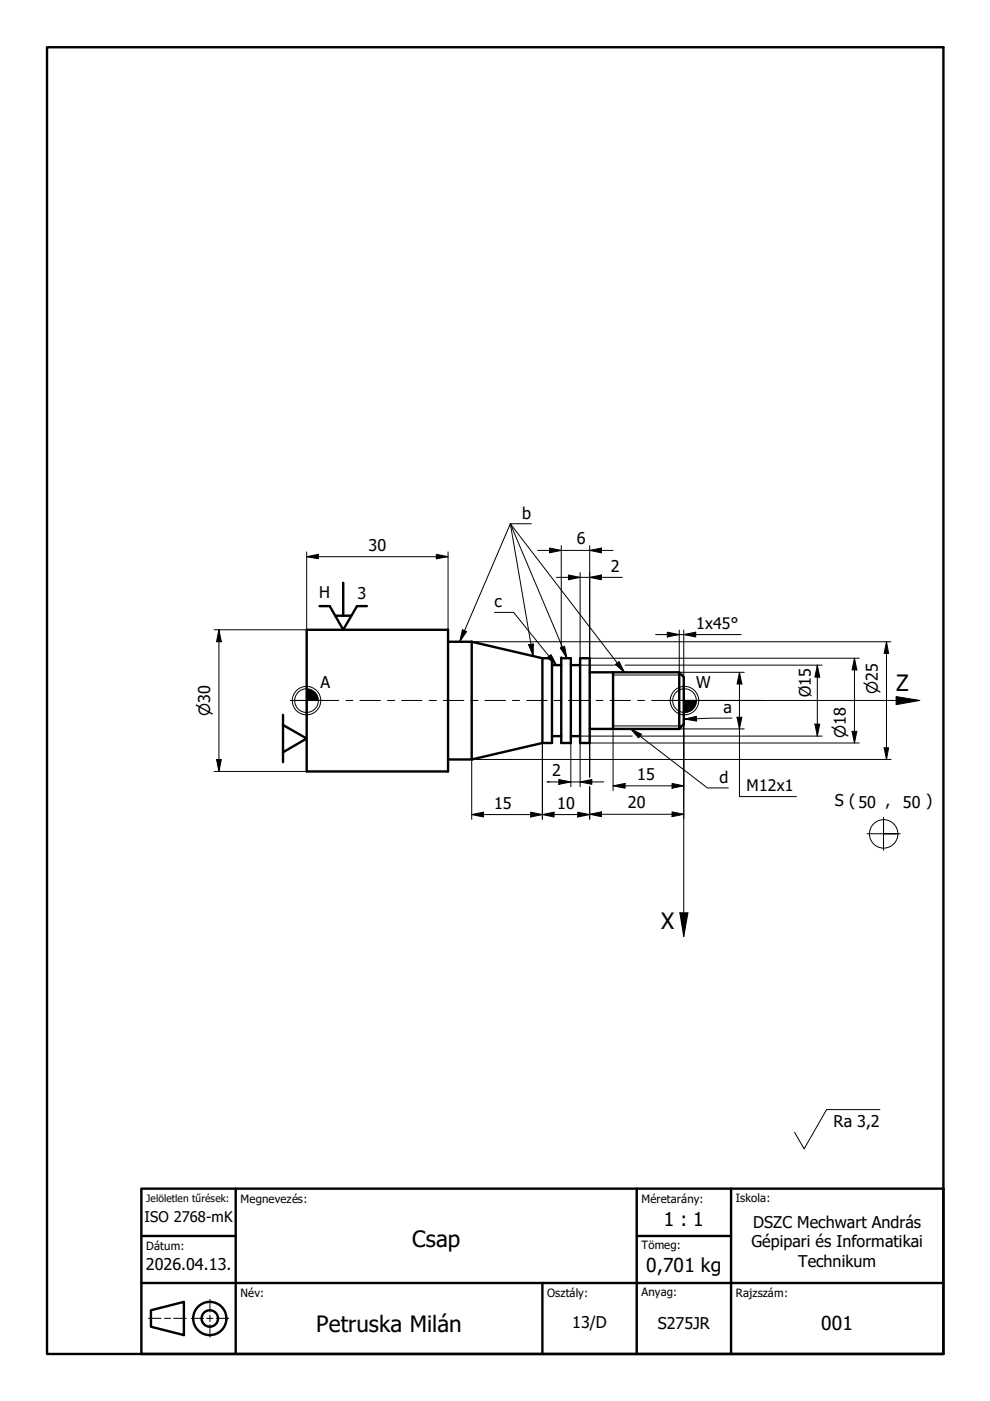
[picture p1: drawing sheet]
<svg xmlns="http://www.w3.org/2000/svg" width="210mm" height="297mm" viewBox="0 0 210 297" stroke-linecap="round" stroke-linejoin="round" font-family="sans-serif">
<path d="M130 153.9h14.6M130 143.1h14.6" fill="none" stroke="#000" stroke-width=".21"/>
<!-- layer: Visible (ISO) -->
<g fill="none" stroke="#000" stroke-width=".51">
<path d="M65 133.5h30v30.1h-30zM95 136.1h5M100 136.1v24.9M100 136.1l15 3.5M115 139.6h2v17.9h-2M115 139.6v17.9M119 139.6h2v17.9h-2zM123 139.6h2v17.9h-2zM115 157.5l-15 3.5M117 156.1h2M117 141h2M121 156.1h2"/>
<path d="M121 141h2M125 154.5h19M125 142.5h19M130 142.5v12M144 142.5l1 1.1v9.9l-1 1zM95 161h5"/>
</g>
<!-- layer: Hatch (ISO) -->
<g fill="#000">
<path d="M190 147.7l5 .8-5 .9zM144.1 193.5h1.8l-.9 5.1z"/>
<path d="M65 146h.2a2.52 2.52 0 0 1 2.3 2.5h-2.5z" fill-rule="evenodd"/>
<path d="M145.1 148.5h2.5a2.69 2.69 0 0 1-1.2 2.2l-1.3 .4z" fill-rule="evenodd"/>
</g>
<!-- layer: Title (ISO) -->
<path d="M31.5 279.5h2.7M34.9 279.5h1.3M36.8 279.5h2.7M40.5 279.5h2.7M43.8 279.5h1.3M44.5 275.5v2.7M44.5 278.9v1.3M45.8 279.5h2.7M44.5 280.8v2.7" fill="none" stroke="#000" stroke-width=".21"/>
<g fill="none" stroke="#000" stroke-width=".51">
<path d="M30 252h170v35.1h-170zM50 252v35.1M135 252v35.1M155 252v35.1M30 262.1h20M30 272h170M32 277.8l7-1.8v7.1l-7-1.8zM115 272v15.1M135 262.1h20"/>
<circle cx="44.5" cy="279.5" r="3.5"/>
<circle cx="44.5" cy="279.5" r="1.75"/>
</g>
<!-- layer: Border (ISO) -->
<path d="M10 10h190v277.1h-190z" fill="none" stroke="#000" stroke-width=".51"/>
<!-- layer: Dimension (ISO) -->
<g fill="none" stroke="#000" stroke-width=".21">
<path d="M65 118l2.5-.5v1zM65 117v16.5h-19.6M65 118h30M92.5 117.5l2.5 .5-2.5 .5zM95 117v16.5M114 116.7h16M116.5 116.2l2.5 .5-2.5 .5zM119 115.7v21.8M125 116.7l2.5-.5v1zM125 115.7v23.9h57.2M46.4 133.5l.5 2.6h-1zM46.4 133.5v30.1"/>
<path d="M100 136.1h88.9M118 122.4h14M119 139.2v.4M120.5 121.9l2.5 .5-2.5 .5zM123 121.4v18.2M125 122.4l2.5-.5v1zM139 134.5h18.2M141.5 134l2.5 .5-2.5 .6zM144 133.6v8.9h13.8M145 134.5l2.5-.5v1.1zM145 133.6v10M181.2 139.6l.5 2.4h-1z"/>
<path d="M181.2 139.6v17.9M188 136.1l.4 2.4h-.9zM188 136.1v24.9M115 157.5v16.2M121 157.5v9.3M123 157.5v9.3M123 156.1h11M123 141h7.4M130 154.5v13.1M132.5 141h41.8M135.6 156.1h38.7M144 154.5h13.8"/>
<path d="M145 153.5v20.1M156.3 152.1h1l-.5 2.4zM156.8 142.5l.5 2.5h-1zM156.8 142.5v26.4h12M172.8 153.5h1l-.5 2.6zM173.3 141l.5 2.6h-1zM173.3 141v15.1M180.7 155.1h1l-.5 2.4zM182.2 157.5h-57.2v7.3M187.5 158.5h.9l-.4 2.5zM45.4 163.6h19.6M45.9 161h1l-.5 2.6z"/>
<path d="M100 172.7l2.5-.5v1zM100 172.7h25M112.5 172.2l2.5 .5-2.5 .5zM115 172.7l2.5-.5v1zM116 165.8h12M118.5 165.3l2.5 .5-2.5 .5zM122.5 172.2l2.5 .5-2.5 .5zM123 165.8l2.5-.5v1zM125 172.6l2.5-.5v1.1zM125 166.8v6.9M125 172.6h20M130 166.6l2.5-.5v1z"/>
<path d="M130 166.6h15M142.5 172.1l2.5 .5-2.5 .6zM142.5 166.1l2.5 .5-2.5 .5zM188.9 161h-88.9v12.7"/>
</g>
<g fill="#000">
<path d="M65 118l2.5-.5v1zM92.5 117.5l2.5 .5-2.5 .5zM116.5 116.2l2.5 .5-2.5 .5zM125 116.7l2.5-.5v1zM46.4 133.5l.5 2.6h-1zM120.5 121.9l2.5 .5-2.5 .5zM125 122.4l2.5-.5v1zM141.5 134l2.5 .5-2.5 .6zM145 134.5l2.5-.5v1.1zM188 136.1l.4 2.4h-.9zM156.3 152.1h1l-.5 2.4zM156.8 142.5l.5 2.5h-1z"/>
<path d="M172.8 153.5h1l-.5 2.6zM173.3 141l.5 2.6h-1zM180.7 155.1h1l-.5 2.4zM181.2 139.6l.5 2.4h-1zM187.5 158.5h.9l-.4 2.5zM45.9 161h1l-.5 2.6zM100 172.7l2.5-.5v1zM112.5 172.2l2.5 .5-2.5 .5zM115 172.7l2.5-.5v1zM118.5 165.3l2.5 .5-2.5 .5zM122.5 172.2l2.5 .5-2.5 .5zM123 165.8l2.5-.5v1z"/>
<path d="M125 172.6l2.5-.5v1.1zM130 166.6l2.5-.5v1zM142.5 172.1l2.5 .5-2.5 .6zM142.5 166.1l2.5 .5-2.5 .5z"/>
</g>
<!-- layer: Centerline (ISO) -->
<g fill="none" stroke="#000" stroke-width=".21">
<path d="M62.5 148.5h9.3M73.3 148.5h1.5M76.3 148.5h4.3M82.2 148.5h1.5M85.2 148.5h4.3M91 148.5h1.5M94 148.5h4.4M99.8 148.5h1.5M102.8 148.5h4.4M108.6 148.5h1.6M111.7 148.5h4.3M117.5 148.5h1.5"/>
<path d="M120.5 148.5h4.3M126.4 148.5h1.4M129.3 148.5h4.4M135.2 148.5h1.5M138.2 148.5h9.3"/>
</g>
<!-- layer: Sketch Geometry (ISO) -->
<g fill="none" stroke="#000" stroke-width=".21">
<path d="M61.5 148.5h3.5M65 146v2.5h2.5M65 145v6.1M68.5 148.5h-3.5v3.6M141.6 148.5h3.5v2.6M145 148.5v50.1M145.1 145v3.5h2.5M147.6 148.5a2.51 2.51 0 0 1-2.5 2.6M148.6 148.5h-3.5v3.6M161.5 148.5h-16.5h50l-5-.8v1.7l5-.9M187.3 173.8v3h3.1M187.3 174.3v2.5h2.6"/>
<path d="M187.3 173.3v3.5h-3.5M190.9 176.8h-3.6v3.5M144.1 193.5h1.8l-.9 5.1z"/>
<circle cx="65" cy="148.5" r="3"/>
<circle cx="65" cy="148.5" r="2.51"/>
<circle cx="145.1" cy="148.5" r="3"/>
<circle cx="145.1" cy="148.5" r="2.51"/>
<circle cx="187.4" cy="176.8" r="3"/>
</g>
<path d="M67.8 128.5h2.1l2.9 5 2.9-5h2.1M71.1 130.5h3.4M72.8 123.6v6.9M60 151.6v7.9l5-2.9-5-2.9M60 159.5v2.1" fill="none" stroke="#000" stroke-width=".51"/>
<!-- layer: Symbol (ISO) -->
<g fill="none" stroke="#000" stroke-width=".21">
<path d="M108.2 111l-10.7 25.1M108.2 111l4.8 28.1M108.2 111l12 28.6M112.6 111h-4.4l24.2 31.5M98 133.5l.9 .4-1.4 2.2zM104.8 129.8h4.1l9.1 11.2M112.1 136.7l1-.2-.1 2.6zM116 139.4l.8-.6 1.2 2.2zM118.8 137.4l.9-.4 .5 2.6zM130.5 140.9l.8-.6 1.1 2.2zM133.7 154.5l2.3 1.2-.6 .7zM133.7 154.5l16.3 12.6h4.4"/>
<path d="M145.2 152.4l2.4-.5 .1 1zM155.2 152.3l-10 .1M186.6 235.3h-11.3l-4.8 8.3-2-3.5"/>
</g>
<path d="M98 133.5l.9 .4-1.4 2.2zM112.1 136.7l1-.2-.1 2.6zM116 139.4l.8-.6 1.2 2.2zM118.8 137.4l.9-.4 .5 2.6zM130.5 140.9l.8-.6 1.1 2.2zM133.7 154.5l2.3 1.2-.6 .7zM145.2 152.4l2.4-.5 .1 1z" fill="#000"/>
<g font-size="4.8">
<text x="190" y="146.5">Z</text>
<text x="140.2" y="197">X</text>
<text x="87.4" y="264.3">Csap</text>
<text x="67.1" y="282.5">Petruska Milán</text>
</g>
<g font-size="4.1">
<text x="140.7" y="260">1 : 1</text>
<text x="137" y="269.7">0,701 kg</text>
<text x="174.1" y="282.1">001</text>
</g>
<g font-size="3.4">
<text x="110.7" y="110">b</text>
<text x="78.1" y="116.8">30</text>
<text x="122.3" y="115.4">6</text>
<text x="129.5" y="121.2">2</text>
<text x="67.7" y="126.9">H</text>
<text x="75.8" y="126.9">3</text>
<text x="104.8" y="128.8">c</text>
<text x="147.6" y="133.3">1x45°</text>
<text x="67.9" y="145.8">A</text>
<text x="147.6" y="145.8">W</text>
<text x="171.9" y="147.9" transform="rotate(-90 171.9 147.9)">Ø15</text>
<text x="153.4" y="151.2">a</text>
<text x="117.1" y="164.6">2</text>
<text x="135.1" y="165.3">15</text>
<text x="152.5" y="166">d</text>
<text x="158.3" y="167.7">M12x1</text>
<text x="104.8" y="171.4">15</text>
<text x="118.1" y="171.4">10</text>
<text x="133.1" y="171.4">20</text>
<text x="177" y="171">S ( 50 ,</text>
<text x="191.5" y="171.3">50 )</text>
<text x="176.7" y="238.9">Ra 3,2</text>
<text x="159.7" y="260.3">DSZC Mechwart András</text>
<text x="30.9" y="269.3">2026.04.13.</text>
<text x="159.3" y="264.4">Gépipari és Informatikai</text>
<text x="169.2" y="268.5">Technikum</text>
<text x="121.3" y="281.5">13/D</text>
<text x="139.4" y="281.8">S275JR</text>
</g>
<g font-size="3.2">
<text x="186.1" y="147.1" transform="rotate(-90 186.1 147.1)">⌀25</text>
<text x="44.6" y="151.8" transform="rotate(-90 44.6 151.8)">⌀30</text>
<text x="179.3" y="156.4" transform="rotate(-90 179.3 156.4)">⌀18</text>
</g>
<text font-size="3.1" x="30.6" y="259.2">ISO 2768-mK</text>
<g font-size="2.4">
<text x="51" y="255.1">Megnevezés:</text>
<text x="136" y="255.1">Méretarány:</text>
<text x="156" y="254.9">Iskola:</text>
<text x="31" y="265">Dátum:</text>
<text x="136" y="264.8">Tömeg:</text>
<text x="51" y="275.1">Név:</text>
<text x="116" y="275.1">Osztály:</text>
<text x="136" y="274.8">Anyag:</text>
<text x="156" y="275.1">Rajzszám:</text>
</g>
<text font-size="2.2" x="31" y="254.8">Jelöletlen tűrések:</text>
</svg>
